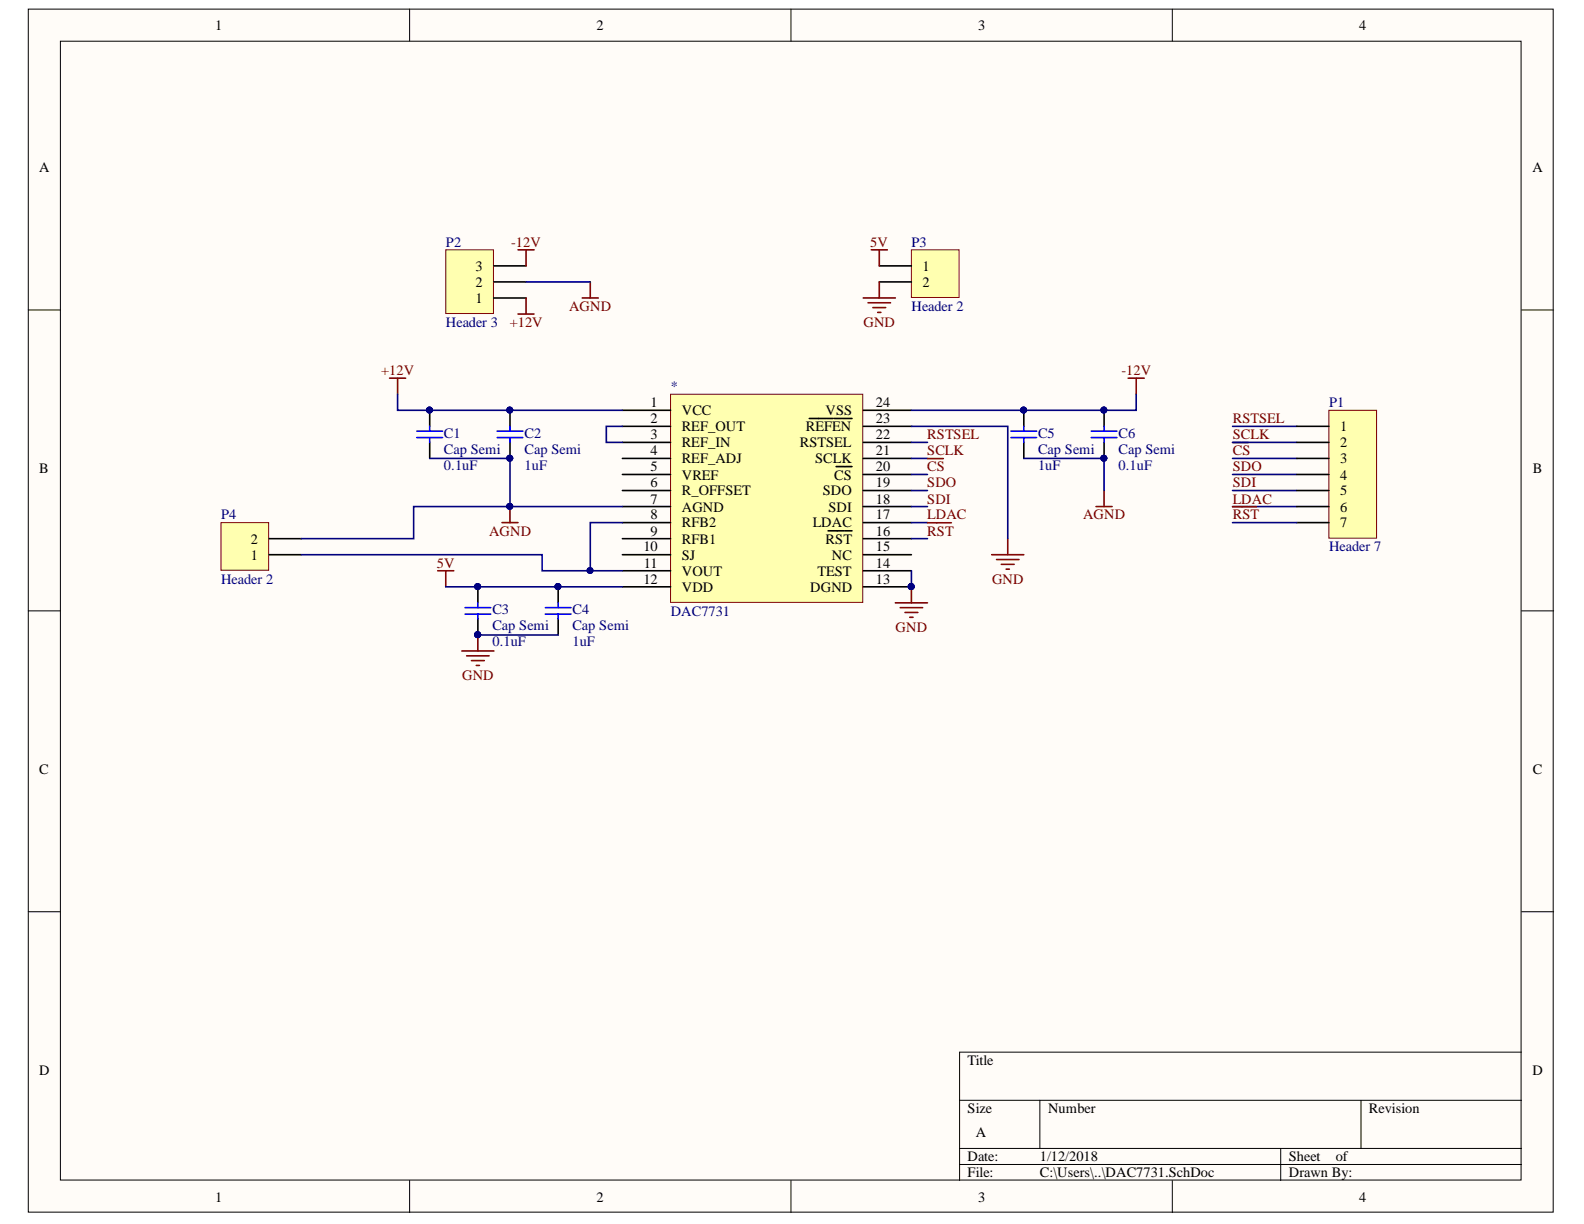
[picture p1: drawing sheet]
# Altium project PCB_Project_DAC7731.PrjPCB
1 sheet, 11 parts. Net scope: global (net labels, ports and power ports of the same name join across sheets).
Board file: PCB1.PcbDoc

## Sheet DAC7731.SchDoc
size A

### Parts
*  DAC7731  [TSSOP24]
C1  Cap Semi  value 0.1uF  [C1206]
C2  Cap Semi  value 1uF  [C1206]
C3  Cap Semi  value 0.1uF  [C1206]
C4  Cap Semi  value 1uF  [C1206]
C5  Cap Semi  value 1uF  [C1206]
C6  Cap Semi  value 0.1uF  [C1206]
P1  Header 7  [HDR1X7]
P2  Header 3  [HDR1X3]
P3  Header 2  [HDR1X2]
P4  Header 2  [HDR1X2]

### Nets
5V: *.12(VDD) C3.2 C4.2 P3.1
+12V: *.1(VCC) C1.2 C2.2 P2.1
-12V: *.24(VSS) C5.2 C6.2 P2.3
AGND: *.7(AGND) C1.1 C2.1 C5.1 C6.1 P2.2 P4.2
GND: *.13(DGND) *.14(TEST) *.23(~{REFEN}) C3.1 C4.1 P3.2
~{CS}: *.20(~{CS}) P1.3
~{RST}: *.16(~{RST}) P1.7
LDAC: *.17(LDAC) P1.6
RSTSEL: *.22(RSTSEL) P1.1
SCLK: *.21(SCLK) P1.2
SDI: *.18(SDI) P1.5
SDO: *.19(SDO) P1.4
Net*_2: *.2(REF_OUT) *.3(REF_IN)
Net*_8: *.8(RFB2) *.11(VOUT) P4.1

Not connected (* = marked no-connect by the designer): * 4(REF_ADJ) 5(VREF) 6(R_OFFSET) 9(RFB1) 10(SJ) 15(NC)
